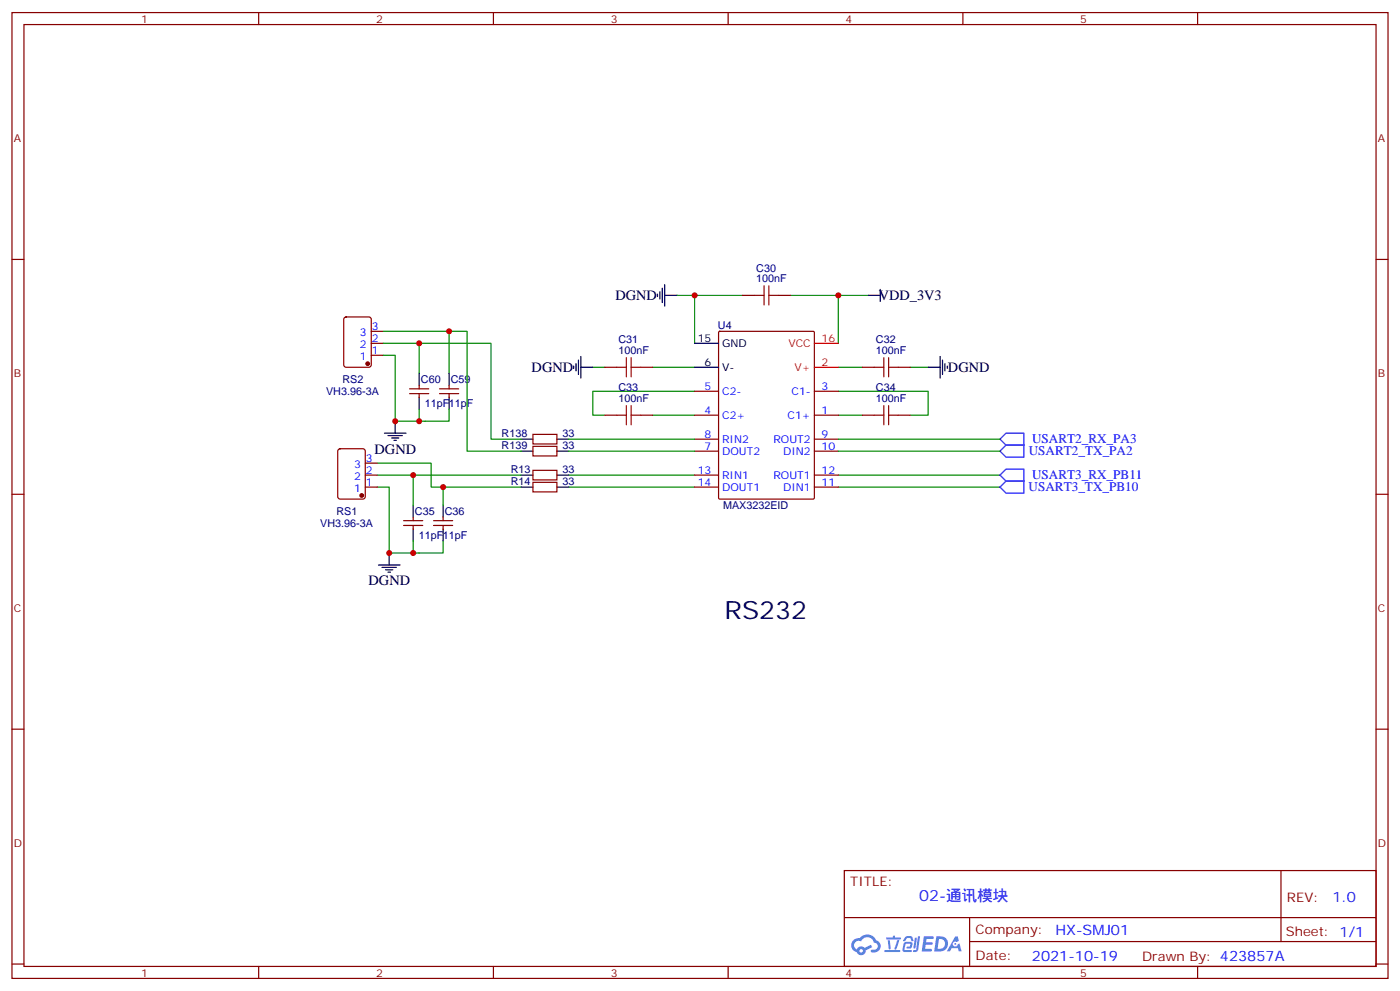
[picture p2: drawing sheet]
<svg xmlns="http://www.w3.org/2000/svg" width="412mm" height="292mm" viewBox="0 0 412 292" stroke-linecap="round" stroke-linejoin="round" font-family="sans-serif">
<g fill="none" stroke="#870000" stroke-width=".35">
<path d="M3.5 3.7h405.4v284.3h-405.4zM7.1 7.2h398.2v277.3h-398.2zM76.2 3.7v3.5M145.3 3.7v3.5M214.5 3.7v3.5M283.6 3.7v3.5M352.8 3.7v3.5M3.5 76.4h3.6M405.3 76.4h3.6M3.5 145.5h3.6M405.3 145.5h3.6M3.5 214.7h3.6"/>
<path d="M405.3 214.7h3.6M248.7 256.3h156.6v28.2h-156.6zM377.3 256.3v20.9M248.7 270.1h156.5M285.6 277.2h119.6M285.6 270.1v14.2M3.5 283.8h3.6M76.2 284.5v3.5M145.3 284.5v3.5M214.5 284.5v3.5M283.6 284.5v3.5M352.8 284.5v3.5"/>
<path d="M405.3 283.8h3.6"/>
</g>
<g fill="#5487ff">
<path d="M272.1 275.6h2.6l.3 .2-.1 .6h-2l-.1 1h1.6l.4 .4-.4 .3h-1.7l-.2 1.2 1.8 .1 .3 .3-.2 .4h-2.9z"/>
<path d="M281.4 275.7h.7l.4 1.3-.7 .3a.74 .74 0 0 0-1.1 .3 .74 .74 0 0 0 .5 1.1 .74 .74 0 0 0 .9-.7l.5-.3 .7 2.4h-.9l-.2-1h-1.9l-.5 1h-.9z"/>
<path d="M269.5 276.1h.6l-.4 2.9a.31 .31 0 0 1-.3 .3 .31 .31 0 0 1-.3-.3z"/>
<path d="M270.4 275.6h.6l-.5 4a.89 .89 0 0 1-.7 .7 .89 .89 0 0 1-.9-.3l1-.5z"/>
<path d="M266.8 275.8l.6-.2 1.2 .1 .5 1.3-.6 .1-.4-.9-1 .1a.95 .95 0 0 1-1 .8l-.1-.2z"/>
<path d="M266.4 277.5l1.8-.2a1.04 1.04 0 0 1 .6 1.1 1.04 1.04 0 0 1-.8 .9h-.7a.29 .29 0 0 1-.3-.4 .29 .29 0 0 1 .3-.2h.7l.2-.8h-1.4l-.4 1.7 1.9 .1a.29 .29 0 0 1 .3 .3 .29 .29 0 0 1-.3 .3h-2l-.4-.3 .2-2.1z"/>
<path d="M260.5 279.7h4.4a.3 .3 0 0 1 .3 .3 .3 .3 0 0 1-.3 .3h-4.3z"/>
<path d="M264.3 276.8h.6l-.5 1.6a1.02 1.02 0 0 1-.7 1.2l-.2-.3z"/>
<path d="M261.5 276.8h.6l.3 2.4-.3 .3-.3-.2z"/>
<path d="M261.1 276h1.9l.2-.5h.5l-.1 .5h1.5a.29 .29 0 0 1 .3 .3 .29 .29 0 0 1-.3 .3h-3.9z"/>
<path d="M275.8 275.6l-.6 4.5h1.4a2.27 2.27 0 0 0 2.7-2.3 2.27 2.27 0 0 0-2.7-2.2zM276.6 276.4a1.5 1.5 0 0 1 1.8 1.6 1.5 1.5 0 0 1-1.9 1.3h-.3z"/>
<path d="M251.4 276.8a2.09 2.09 0 0 0 1 3.5 1.37 1.37 0 0 0 1.5 .9 1.37 1.37 0 0 0 1.1-1.4l2-1-.5-.7-1.8 1a1.4 1.4 0 0 0-2.3 .4 1.32 1.32 0 0 1-.6-1.9 1.32 1.32 0 0 1 1.9-.4 2.02 2.02 0 0 1 2-1.3 2.02 2.02 0 0 1 1.8 1.6 1.09 1.09 0 0 1 1.1 1.4 1.09 1.09 0 0 1-1.6 .7 .41 .41 0 0 0-.5 .3 .41 .41 0 0 0 .4 .5 1.89 1.89 0 0 0 2.4-1.2 1.89 1.89 0 0 0-1.2-2.4 2.98 2.98 0 0 0-5-.6l-1 .1zM253.2 279.9a.52 .52 0 0 1 1 0 .52 .52 0 0 1-1 0z"/>
<circle cx="281.4" cy="277.9" r=".28"/>
</g>
<g fill="none" stroke="#008700" stroke-width=".35">
<path d="M112.9 97.5h24.7v35.3h15.9M132.3 97.5v12.4M199.3 87h5.3M218.7 87h-14.1v14.1M232.8 87h14.1v14.1M246.9 87h8.9M112.9 104.6h3.5v19.4h15.9v-3.5M112.9 101.1h31.7v28.2h8.9M123.5 101.1v8.8M174.6 108.1h3.6M192.3 108.1h12.3M204.6 115.2h-30v7h3.6"/>
<path d="M246.9 115.2h26.5v7h-5.3M246.9 108.1h7.1M268.1 108.1h5.3M111.1 136.3h15.9v7.1h26.5M111.1 139.9h42.4M121.7 139.9v8.8M123.5 120.5v3.5M167.6 139.9h37M167.6 132.8h37M167.6 129.3h37M192.3 122.2h12.3M246.9 139.9h47.7"/>
<path d="M246.9 122.2h7.1M246.9 132.8h47.7M246.9 129.3h47.7M111.1 143.4h3.6v19.4h15.8v-3.5M121.7 159.3v3.5M130.5 143.4v5.3M167.6 143.4h37M246.9 143.4h47.7"/>
</g>
<g fill="none" stroke="#000" stroke-width=".35">
<path d="M193.7 86.6v.7M194.4 85.9v2.1M195.1 84.8v4.3M195.8 87h3.5M195.8 83.8v6.3M255.8 87h3.5M259.3 85.2v3.5M123.5 109.9v3.5M123.5 116.9v3.6M132.3 109.9v3.5M132.3 116.9v3.6M169 107.8v.7"/>
<path d="M169.7 107.1v2.1M170.4 106v4.2M171.1 108.1h3.5M171.1 105v6.3M204.6 108.1h7.1M204.6 101.1h7.1M273.4 108.1h3.5M276.9 105v6.3M277.6 106v4.2M278.3 107.1v2.1M279 107.8v.7M113.2 127.5h6.4"/>
<path d="M114.3 128.2h4.2M115.4 128.9h2.1M116.1 129.6h.7M116.4 124v3.5M153.5 139.9h3.5M153.5 129.3h3.5M153.5 132.8h3.5M164 139.9h3.6M164 129.3h3.6M164 132.8h3.6M121.7 148.7v3.5M121.7 155.8v3.5"/>
<path d="M130.5 148.7v3.5M130.5 155.8v3.5M153.5 143.4h3.5M164 143.4h3.6M111.5 166.3h6.3M112.5 167h4.3M113.6 167.7h2.1M114.3 168.5h.7M114.7 162.8v3.5"/>
</g>
<g fill="none" stroke="#870000" stroke-width=".35">
<path d="M101.5 93.5l.5-.2h6.7l.6 .4 .1 13.7-.5 .7h-6.9l-.7-.4-.1-13.7zM109.4 97.5h3.5M211.7 97.7l.3-.2h27.5l.3 .2 .1 48.9-.2 .3h-27.7l-.3-.2zM218.7 87h3.5M229.3 87h3.5M109.4 104.6h3.5M109.4 101.1h3.5M120.6 114.5h5.7M120.6 115.9h5.7M123.5 113.4v1.1M123.5 115.9v1M129.5 114.5h5.6"/>
<path d="M129.5 115.9h5.6M132.3 113.4v1.1M132.3 115.9v1M178.2 108.1h3.5M188.7 108.1h3.6M204.6 115.2h7.1M239.9 115.2h7M254 108.1h3.5M264.6 108.1h3.5M99.7 132.3l.5-.2h6.7l.6 .4 .1 13.7-.5 .7h-6.9l-.7-.4v-13.7zM107.6 139.9h3.5M107.6 136.3h3.5"/>
<path d="M157 138.5h7v2.8h-7zM157 127.9h7v2.8h-7zM157 131.4h7v2.8h-7zM178.2 122.2h3.5M188.7 122.2h3.6M204.6 122.2h7.1M204.6 132.8h7.1M204.6 129.3h7.1M204.6 139.9h7.1M239.9 122.2h7M239.9 132.8h7M239.9 129.3h7"/>
<path d="M239.9 139.9h7M254 122.2h3.5M264.6 122.2h3.5M107.6 143.4h3.5M118.9 153.3h5.6M118.9 154.7h5.6M121.7 152.2v1.1M121.7 154.7v1.1M127.7 153.3h5.6M127.7 154.7h5.6M130.5 152.2v1.1M130.5 154.7v1.1"/>
<path d="M157 142h7v2.8h-7zM204.6 143.4h7.1M239.9 143.4h7"/>
</g>
<path d="M239.9 108.1h7M239.9 101.1h7" fill="none" stroke="#f00" stroke-width=".35"/>
<g fill="none" stroke="#a10000" stroke-width=".35">
<path d="M222.2 87h2.9M225.1 84.1v5.7M226.5 84.1v5.7M226.5 87h2.8M181.7 108.1h2.8M184.5 105.3v5.6M184.5 119.4v5.7M185.9 108.1h2.8M185.9 105.3v5.6M185.9 119.4v5.7M257.5 108.1h2.8M260.3 105.3v5.6"/>
<path d="M260.3 119.4v5.7M261.8 105.3v5.6M261.8 119.4v5.7M261.8 108.1h2.8M181.7 122.2h2.8M185.9 122.2h2.8M257.5 122.2h2.8M261.8 122.2h2.8"/>
</g>
<g fill="#870000" stroke="#870000" stroke-width=".35">
<circle cx="106.5" cy="145.9" r=".53"/>
<circle cx="108.3" cy="107.1" r=".53"/>
</g>
<path d="M294.6 132.8l1.7-1.7h5.3v3.5h-5.3zM296.3 127.5h5.3v3.6h-5.3l-1.7-1.8zM296.3 138.1h5.3v3.5h-5.3l-1.7-1.7zM294.6 143.4l1.7-1.8h5.3v3.6h-5.3z" fill="none" stroke="#00f" stroke-width=".35"/>
<g fill="#c00">
<circle cx="246.9" cy="87" r=".88"/>
<circle cx="204.6" cy="87" r=".88"/>
<circle cx="121.7" cy="139.9" r=".88"/>
<circle cx="130.5" cy="143.4" r=".88"/>
<circle cx="114.7" cy="162.8" r=".88"/>
<circle cx="121.7" cy="162.8" r=".88"/>
<circle cx="123.5" cy="124" r=".88"/>
<circle cx="116.4" cy="124" r=".88"/>
<circle cx="123.5" cy="101.1" r=".88"/>
<circle cx="132.3" cy="97.5" r=".88"/>
</g>
<text font-size="7.4" x="213.4" y="182.2">RS232</text>
<text font-size="4.6" fill="#00f" x="270.8" y="265.3">02-通讯模块</text>
<g font-size="4.2">
<text x="181.3" y="88.4">DGND</text>
<text x="258.9" y="88.4">VDD_3V3</text>
<text x="156.6" y="109.6">DGND</text>
<text x="279.2" y="109.6">DGND</text>
<text x="110.3" y="133.5">DGND</text>
<text x="108.6" y="172.3">DGND</text>
</g>
<g font-size="4.2" fill="#00f">
<text x="392.5" y="265.6">1.0</text>
<text x="310.9" y="275.1">HX-SMJ01</text>
<text x="304" y="282.9">2021-10-19</text>
</g>
<g font-size="3.9" fill="#00f">
<text x="304" y="130.5">USART2_RX_PA3</text>
<text x="303" y="134.1">USART2_TX_PA2</text>
<text x="304" y="141.1">USART3_RX_PB11</text>
<text x="303" y="144.7">USART3_TX_PB10</text>
</g>
<g font-size="3.9" fill="#800">
<text x="250.5" y="260.9">TITLE:</text>
<text x="379.1" y="265.6">REV:</text>
<text x="287.4" y="275.1">Company:</text>
<text x="378.7" y="275.7">Sheet: 1/1</text>
<text x="287.4" y="282.8">Date:</text>
<text x="336.4" y="282.8">Drawn By: 423857A</text>
</g>
<g font-size="3.2" fill="#800">
<text x="41.6" y="6.7">1</text>
<text x="110.8" y="6.7">2</text>
<text x="179.9" y="6.7">3</text>
<text x="249.1" y="6.7">4</text>
<text x="318.2" y="6.7">5</text>
<text x="4.1" y="41.8">A</text>
<text x="405.9" y="41.8">A</text>
<text x="4.1" y="110.9">B</text>
<text x="405.9" y="110.9">B</text>
<text x="4.1" y="180.1">C</text>
<text x="405.9" y="180.1">C</text>
<text x="4.1" y="249.2">D</text>
<text x="405.9" y="249.2">D</text>
<text x="41.6" y="287.5">1</text>
<text x="110.8" y="287.5">2</text>
<text x="179.9" y="287.5">3</text>
<text x="249.1" y="287.5">4</text>
<text x="318.2" y="287.5">5</text>
</g>
<g font-size="3.2" fill="#000080">
<text x="222.8" y="83.1">100nF</text>
<text x="222.8" y="80">C30</text>
<text x="182.2" y="101.1">C31</text>
<text x="211.5" y="96.9">U4</text>
<text x="258" y="101.1">C32</text>
<text x="182.2" y="104.2">100nF</text>
<text x="258" y="104.2">100nF</text>
<text x="100.9" y="112.8">RS2</text>
<text x="124" y="112.8">C60</text>
<text x="132.8" y="112.8">C59</text>
<text x="96.1" y="116.4">VH3.96-3A</text>
<text x="125.1" y="119.9">11pF11pF</text>
<text x="182.2" y="118.4">100nF</text>
<text x="182.2" y="115.2">C33</text>
<text x="258" y="118.4">100nF</text>
<text x="258" y="115.2">C34</text>
<text x="147.8" y="128.7">R138</text>
<text x="165.7" y="128.7">33</text>
<text x="147.8" y="132.2">R139</text>
<text x="165.7" y="132.2">33</text>
<text x="150.4" y="142.8">R14</text>
<text x="150.4" y="139.3">R13</text>
<text x="165.7" y="142.8">33</text>
<text x="165.7" y="139.3">33</text>
<text x="213" y="149.8">MAX3232EID</text>
<text x="94.3" y="155.2">VH3.96-3A</text>
<text x="99.1" y="151.6">RS1</text>
<text x="122.2" y="151.6">C35</text>
<text x="131" y="151.6">C36</text>
<text x="123.4" y="158.7">11pF11pF</text>
</g>
<g font-size="3.2" fill="#00f">
<text x="106" y="99">3</text>
<text x="109.5" y="100.7">2</text>
<text x="109.5" y="97.2">3</text>
<text x="106" y="106">1</text>
<text x="106" y="102.5">2</text>
<text x="109.5" y="104.2">1</text>
<text x="207.5" y="114.8">5</text>
<text x="212.7" y="116.2">C2-</text>
<text x="233.2" y="116.2">C1-</text>
<text x="242" y="114.8">3</text>
<text x="207.5" y="121.9">4</text>
<text x="212.7" y="123.3">C2+</text>
<text x="232" y="123.3">C1+</text>
<text x="242" y="121.9">1</text>
<text x="207.5" y="128.9">8</text>
<text x="212.7" y="130.4">RIN2</text>
<text x="227.8" y="130.4">ROUT2</text>
<text x="242" y="128.9">9</text>
<text x="104.3" y="137.8">3</text>
<text x="107.8" y="136">3</text>
<text x="207.5" y="132.5">7</text>
<text x="212.7" y="133.9">DOUT2</text>
<text x="230.7" y="133.9">DIN2</text>
<text x="242" y="132.5">10</text>
<text x="104.3" y="141.3">2</text>
<text x="107.8" y="143.1">1</text>
<text x="107.8" y="139.5">2</text>
<text x="205.5" y="139.5">13</text>
<text x="205.5" y="143.1">14</text>
<text x="212.7" y="140.9">RIN1</text>
<text x="227.8" y="140.9">ROUT1</text>
<text x="242" y="143.1">11</text>
<text x="242" y="139.5">12</text>
<text x="104.3" y="144.8">1</text>
<text x="212.7" y="144.5">DOUT1</text>
<text x="230.7" y="144.5">DIN1</text>
</g>
<g font-size="3.2">
<text x="205.5" y="100.7">15</text>
<text x="207.5" y="107.8">6</text>
<text x="212.7" y="102.1">GND</text>
<text x="212.7" y="109.2">V-</text>
</g>
<g font-size="3.2" fill="#f00">
<text x="242" y="100.7">16</text>
<text x="232.2" y="102.1">VCC</text>
<text x="242" y="107.8">2</text>
<text x="234.1" y="109.2">V+</text>
</g>
</svg>
